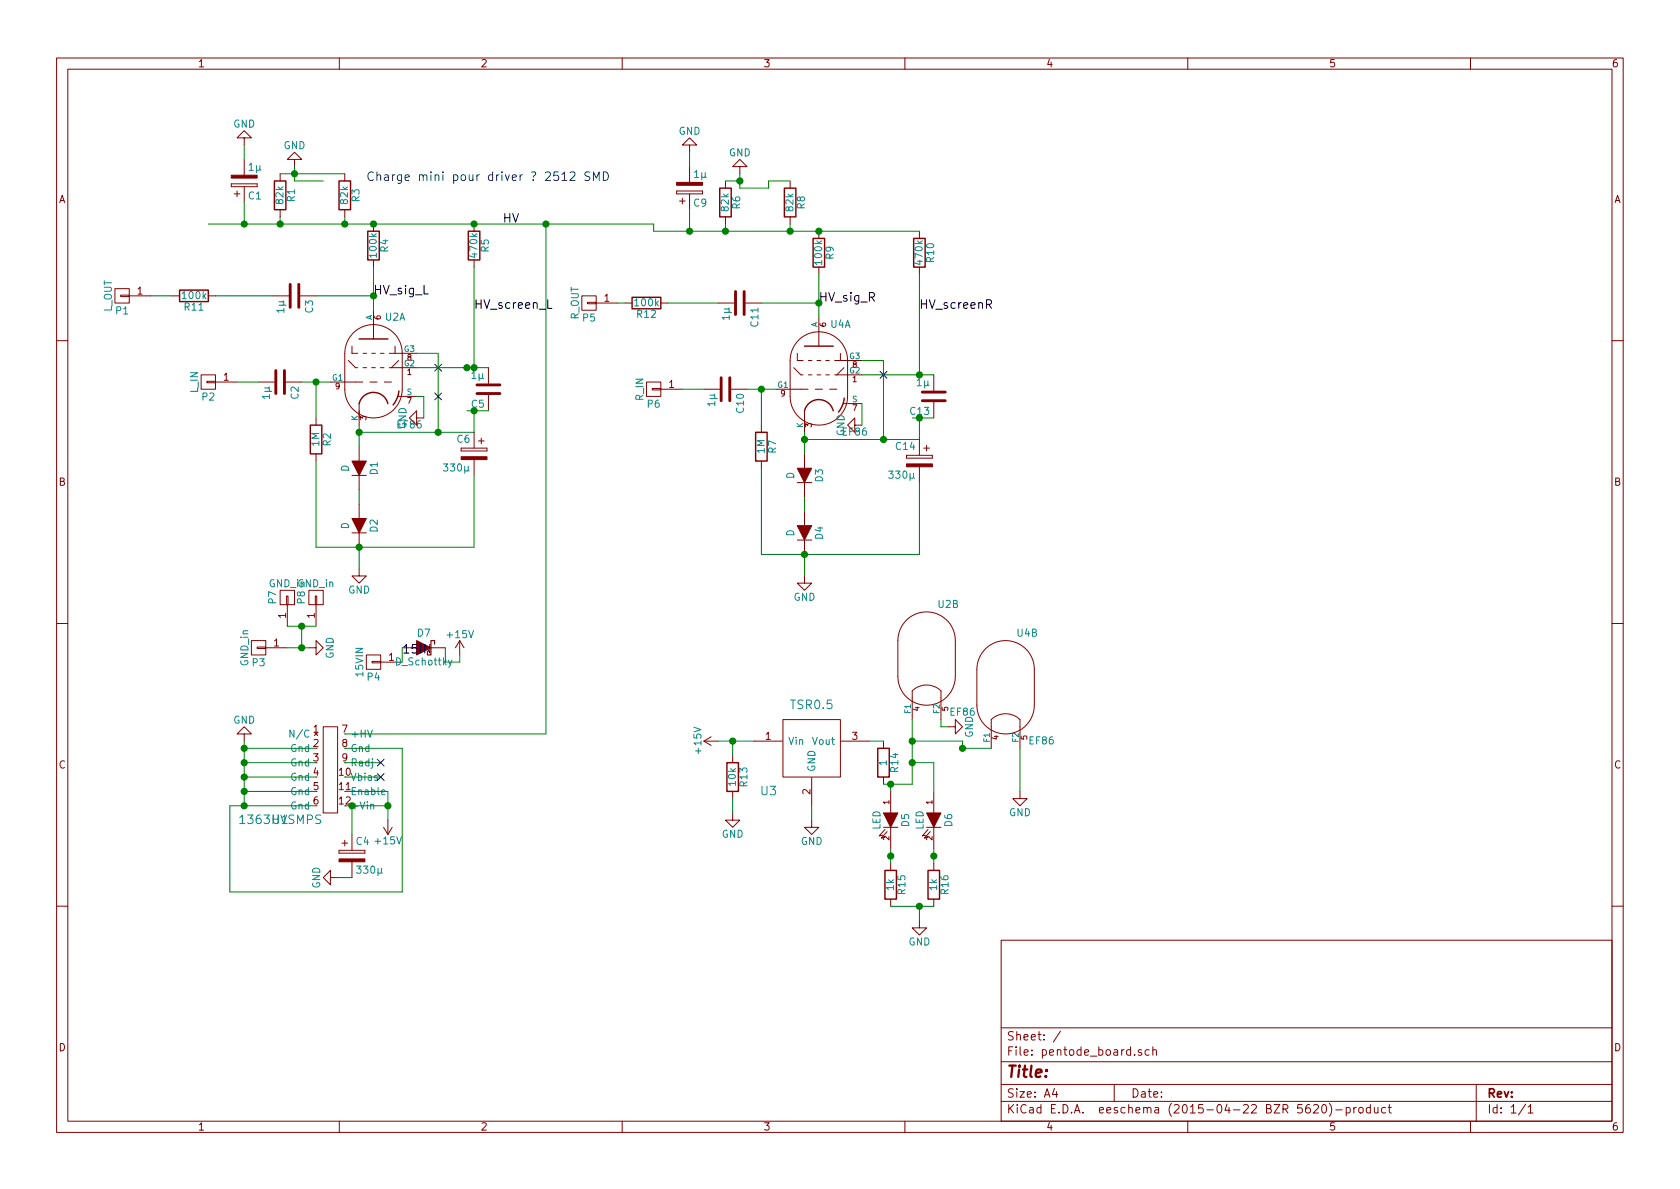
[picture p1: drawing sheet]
EESchema Schematic File Version 2
LIBS:power
LIBS:device
LIBS:transistors
LIBS:conn
LIBS:linear
LIBS:regul
LIBS:74xx
LIBS:cmos4000
LIBS:adc-dac
LIBS:memory
LIBS:xilinx
LIBS:special
LIBS:microcontrollers
LIBS:dsp
LIBS:microchip
LIBS:analog_switches
LIBS:motorola
LIBS:texas
LIBS:intel
LIBS:audio
LIBS:interface
LIBS:digital-audio
LIBS:philips
LIBS:display
LIBS:cypress
LIBS:siliconi
LIBS:opto
LIBS:atmel
LIBS:contrib
LIBS:valves
LIBS:switch
LIBS:pentode_board-cache
EELAYER 25 0
EELAYER END
$Descr A4 11693 8268
encoding utf-8
Sheet 1 1
Title ""
Date ""
Rev ""
Comp ""
Comment1 ""
Comment2 ""
Comment3 ""
Comment4 ""
$EndDescr
$Comp
L EF86 U2
U 1 1
P 2600 2600
F 0 "U2" H 2750 3000 50  0000 C CNN
F 1 "EF86" H 2850 2250 50  0000 C CNN
F 2 "Valves:VALVE-NOVAL_P" H 3100 2300 50  0001 C CNN
F 3 "" H 2600 2600 60  0000 C CNN
	1    2600 2600
	1    0    0    -1  
$EndComp
$Comp
L EF86 U4
U 2 1
P 7000 4800
F 0 "U4" H 7150 5200 50  0000 C CNN
F 1 "EF86" H 7250 4450 50  0000 C CNN
F 2 "Valves:VALVE-NOVAL_P" H 7500 4500 50  0001 C CNN
F 3 "" H 7000 4800 60  0000 C CNN
	2    7000 4800
	1    0    0    -1  
$EndComp
$Comp
L GND #PWR01
U 1 1
P 7100 5500
F 0 "#PWR01" H 7100 5250 50  0001 C CNN
F 1 "GND" H 7100 5350 50  0000 C CNN
F 2 "" H 7100 5500 60  0000 C CNN
F 3 "" H 7100 5500 60  0000 C CNN
	1    7100 5500
	1    0    0    -1  
$EndComp
Wire Wire Line
	7100 5200 7100 5500
Wire Wire Line
	6900 5200 6700 5200
$Comp
L CP C1
U 1 1
P 1700 1250
F 0 "C1" H 1725 1350 50  0000 L CNN
F 1 "1µ" H 1725 1150 50  0000 L CNN
F 2 "Capacitors_ThroughHole:C_Radial_D6.3_L11.2_P2.5" H 1738 1100 30  0001 C CNN
F 3 "" H 1700 1250 60  0000 C CNN
	1    1700 1250
	1    0    0    1   
$EndComp
$Comp
L GND #PWR02
U 1 1
P 1700 1000
F 0 "#PWR02" H 1700 750 50  0001 C CNN
F 1 "GND" H 1700 850 50  0000 C CNN
F 2 "" H 1700 1000 60  0000 C CNN
F 3 "" H 1700 1000 60  0000 C CNN
	1    1700 1000
	-1   0    0    1   
$EndComp
$Comp
L R R4
U 1 1
P 2600 1700
F 0 "R4" V 2680 1700 50  0000 C CNN
F 1 "100k" V 2600 1700 50  0000 C CNN
F 2 "Resistors_SMD:R_1206_HandSoldering" V 2530 1700 30  0001 C CNN
F 3 "" H 2600 1700 30  0000 C CNN
	1    2600 1700
	1    0    0    -1  
$EndComp
$Comp
L R R5
U 1 1
P 3300 1700
F 0 "R5" V 3380 1700 50  0000 C CNN
F 1 "470k" V 3300 1700 50  0000 C CNN
F 2 "Resistors_SMD:R_1206_HandSoldering" V 3230 1700 30  0001 C CNN
F 3 "" H 3300 1700 30  0000 C CNN
	1    3300 1700
	1    0    0    -1  
$EndComp
$Comp
L C C2
U 1 1
P 1950 2650
F 0 "C2" H 1975 2750 50  0000 L CNN
F 1 "1µ" H 1975 2550 50  0000 L CNN
F 2 "Capacitors_ThroughHole:C_Rect_L7_W3.5_P5" H 1988 2500 30  0001 C CNN
F 3 "" H 1950 2650 60  0000 C CNN
	1    1950 2650
	0    1    1    0   
$EndComp
$Comp
L CONN_01X01 P2
U 1 1
P 1450 2650
F 0 "P2" H 1450 2750 50  0000 C CNN
F 1 "L_IN" V 1550 2650 50  0000 C CNN
F 2 "Pin_Headers:Pin_Header_Straight_1x01" H 1450 2650 60  0001 C CNN
F 3 "" H 1450 2650 60  0000 C CNN
	1    1450 2650
	-1   0    0    1   
$EndComp
$Comp
L R R2
U 1 1
P 2200 3050
F 0 "R2" V 2280 3050 50  0000 C CNN
F 1 "1M" V 2200 3050 50  0000 C CNN
F 2 "Resistors_SMD:R_0805_HandSoldering" V 2130 3050 30  0001 C CNN
F 3 "" H 2200 3050 30  0000 C CNN
	1    2200 3050
	1    0    0    -1  
$EndComp
$Comp
L D D1
U 1 1
P 2500 3250
F 0 "D1" H 2500 3350 50  0000 C CNN
F 1 "D" H 2500 3150 50  0000 C CNN
F 2 "switch:D_0805_HandSoldering" H 2500 3250 60  0001 C CNN
F 3 "" H 2500 3250 60  0000 C CNN
	1    2500 3250
	0    1    1    0   
$EndComp
$Comp
L D D2
U 1 1
P 2500 3650
F 0 "D2" H 2500 3750 50  0000 C CNN
F 1 "D" H 2500 3550 50  0000 C CNN
F 2 "switch:D_0805_HandSoldering" H 2500 3650 60  0001 C CNN
F 3 "" H 2500 3650 60  0000 C CNN
	1    2500 3650
	0    1    1    0   
$EndComp
Wire Wire Line
	2300 2650 2100 2650
Wire Wire Line
	2200 2650 2200 2900
Connection ~ 2200 2650
Wire Wire Line
	1650 2650 1800 2650
Wire Wire Line
	2500 2950 2500 3100
Wire Wire Line
	2500 3400 2500 3500
Wire Wire Line
	2200 3800 3300 3800
Wire Wire Line
	2200 3800 2200 3200
$Comp
L GND #PWR03
U 1 1
P 2500 3950
F 0 "#PWR03" H 2500 3700 50  0001 C CNN
F 1 "GND" H 2500 3800 50  0000 C CNN
F 2 "" H 2500 3950 60  0000 C CNN
F 3 "" H 2500 3950 60  0000 C CNN
	1    2500 3950
	1    0    0    -1  
$EndComp
Wire Wire Line
	2500 3800 2500 3950
Wire Wire Line
	1450 1550 4550 1550
Connection ~ 1700 1550
Connection ~ 2600 1550
Wire Wire Line
	2600 1850 2600 2150
Wire Wire Line
	3300 2550 3300 1850
NoConn ~ 3050 2550
Wire Wire Line
	1700 1000 1700 1100
Wire Wire Line
	1700 1550 1700 1400
$Comp
L C C3
U 1 1
P 2050 2050
F 0 "C3" H 2075 2150 50  0000 L CNN
F 1 "1µ" H 2075 1950 50  0000 L CNN
F 2 "Capacitors_ThroughHole:C_Rect_L27_W11_P22" H 2088 1900 30  0001 C CNN
F 3 "" H 2050 2050 60  0000 C CNN
	1    2050 2050
	0    1    1    0   
$EndComp
Wire Wire Line
	2200 2050 2600 2050
Connection ~ 2600 2050
$Comp
L CONN_01X01 P1
U 1 1
P 850 2050
F 0 "P1" H 850 2150 50  0000 C CNN
F 1 "L_OUT" V 950 2050 50  0000 C CNN
F 2 "Pin_Headers:Pin_Header_Straight_1x01" H 850 2050 60  0001 C CNN
F 3 "" H 850 2050 60  0000 C CNN
	1    850  2050
	-1   0    0    1   
$EndComp
Wire Wire Line
	1500 2050 1900 2050
$Comp
L R R3
U 1 1
P 2400 1350
F 0 "R3" V 2480 1350 50  0000 C CNN
F 1 "82k" V 2400 1350 50  0000 C CNN
F 2 "Resistors_SMD:R_2512_HandSoldering" V 2330 1350 30  0001 C CNN
F 3 "" H 2400 1350 30  0000 C CNN
	1    2400 1350
	1    0    0    -1  
$EndComp
$Comp
L R R1
U 1 1
P 1950 1350
F 0 "R1" V 2030 1350 50  0000 C CNN
F 1 "82k" V 1950 1350 50  0000 C CNN
F 2 "Resistors_SMD:R_2512_HandSoldering" V 1880 1350 30  0001 C CNN
F 3 "" H 1950 1350 30  0000 C CNN
	1    1950 1350
	1    0    0    -1  
$EndComp
$Comp
L GND #PWR04
U 1 1
P 2050 1150
F 0 "#PWR04" H 2050 900 50  0001 C CNN
F 1 "GND" H 2050 1000 50  0000 C CNN
F 2 "" H 2050 1150 60  0000 C CNN
F 3 "" H 2050 1150 60  0000 C CNN
	1    2050 1150
	-1   0    0    1   
$EndComp
Wire Wire Line
	2050 1150 2050 1250
Wire Wire Line
	2050 1250 2250 1250
Text Notes 2550 1250 0    60   ~ 0
Charge mini pour driver ? 2512 SMD
$Comp
L C C5
U 1 1
P 3400 2700
F 0 "C5" H 3425 2800 50  0000 L CNN
F 1 "1µ" H 3425 2600 50  0000 L CNN
F 2 "Capacitors_ThroughHole:C_Radial_D6.3_L11.2_P2.5" H 3438 2550 30  0001 C CNN
F 3 "" H 3400 2700 60  0000 C CNN
	1    3400 2700
	-1   0    0    1   
$EndComp
Wire Wire Line
	3300 2850 3300 3000
Wire Wire Line
	3300 3000 2500 3000
Connection ~ 2500 3000
$Comp
L CP C6
U 1 1
P 3300 3150
F 0 "C6" H 3325 3250 50  0000 L CNN
F 1 "330µ" H 3325 3050 50  0000 L CNN
F 2 "Capacitors_SMD:c_elec_6.3x7.7" H 3338 3000 30  0001 C CNN
F 3 "" H 3300 3150 60  0000 C CNN
	1    3300 3150
	-1   0    0    -1  
$EndComp
Wire Wire Line
	3300 3800 3300 3300
Connection ~ 2500 3800
$Comp
L EF86 U4
U 1 1
P 5700 2650
F 0 "U4" H 5850 3050 50  0000 C CNN
F 1 "EF86" H 5950 2300 50  0000 C CNN
F 2 "Valves:VALVE-NOVAL_P" H 6200 2350 50  0001 C CNN
F 3 "" H 5700 2650 60  0000 C CNN
	1    5700 2650
	1    0    0    -1  
$EndComp
$Comp
L CP C9
U 1 1
P 4800 1300
F 0 "C9" H 4825 1400 50  0000 L CNN
F 1 "1µ" H 4825 1200 50  0000 L CNN
F 2 "Capacitors_ThroughHole:C_Radial_D6.3_L11.2_P2.5" H 4838 1150 30  0001 C CNN
F 3 "" H 4800 1300 60  0000 C CNN
	1    4800 1300
	1    0    0    1   
$EndComp
$Comp
L GND #PWR05
U 1 1
P 4800 1050
F 0 "#PWR05" H 4800 800 50  0001 C CNN
F 1 "GND" H 4800 900 50  0000 C CNN
F 2 "" H 4800 1050 60  0000 C CNN
F 3 "" H 4800 1050 60  0000 C CNN
	1    4800 1050
	-1   0    0    1   
$EndComp
$Comp
L R R9
U 1 1
P 5700 1750
F 0 "R9" V 5780 1750 50  0000 C CNN
F 1 "100k" V 5700 1750 50  0000 C CNN
F 2 "Resistors_SMD:R_1206_HandSoldering" V 5630 1750 30  0001 C CNN
F 3 "" H 5700 1750 30  0000 C CNN
	1    5700 1750
	1    0    0    -1  
$EndComp
$Comp
L R R10
U 1 1
P 6400 1750
F 0 "R10" V 6480 1750 50  0000 C CNN
F 1 "470k" V 6400 1750 50  0000 C CNN
F 2 "Resistors_SMD:R_1206_HandSoldering" V 6330 1750 30  0001 C CNN
F 3 "" H 6400 1750 30  0000 C CNN
	1    6400 1750
	1    0    0    -1  
$EndComp
$Comp
L C C10
U 1 1
P 5050 2700
F 0 "C10" H 5075 2800 50  0000 L CNN
F 1 "1µ" H 5075 2600 50  0000 L CNN
F 2 "Capacitors_ThroughHole:C_Rect_L7_W3.5_P5" H 5088 2550 30  0001 C CNN
F 3 "" H 5050 2700 60  0000 C CNN
	1    5050 2700
	0    1    1    0   
$EndComp
$Comp
L CONN_01X01 P6
U 1 1
P 4550 2700
F 0 "P6" H 4550 2800 50  0000 C CNN
F 1 "R_IN" V 4650 2700 50  0000 C CNN
F 2 "Pin_Headers:Pin_Header_Straight_1x01" H 4550 2700 60  0001 C CNN
F 3 "" H 4550 2700 60  0000 C CNN
	1    4550 2700
	-1   0    0    1   
$EndComp
$Comp
L R R7
U 1 1
P 5300 3100
F 0 "R7" V 5380 3100 50  0000 C CNN
F 1 "1M" V 5300 3100 50  0000 C CNN
F 2 "Resistors_SMD:R_0805_HandSoldering" V 5230 3100 30  0001 C CNN
F 3 "" H 5300 3100 30  0000 C CNN
	1    5300 3100
	1    0    0    -1  
$EndComp
$Comp
L D D3
U 1 1
P 5600 3300
F 0 "D3" H 5600 3400 50  0000 C CNN
F 1 "D" H 5600 3200 50  0000 C CNN
F 2 "switch:D_0805_HandSoldering" H 5600 3300 60  0001 C CNN
F 3 "" H 5600 3300 60  0000 C CNN
	1    5600 3300
	0    1    1    0   
$EndComp
$Comp
L D D4
U 1 1
P 5600 3700
F 0 "D4" H 5600 3800 50  0000 C CNN
F 1 "D" H 5600 3600 50  0000 C CNN
F 2 "switch:D_0805_HandSoldering" H 5600 3700 60  0001 C CNN
F 3 "" H 5600 3700 60  0000 C CNN
	1    5600 3700
	0    1    1    0   
$EndComp
Wire Wire Line
	5400 2700 5200 2700
Wire Wire Line
	5300 2700 5300 2950
Connection ~ 5300 2700
Wire Wire Line
	4750 2700 4900 2700
Wire Wire Line
	5600 3000 5600 3150
Wire Wire Line
	5600 3450 5600 3550
Wire Wire Line
	5300 3850 6400 3850
Wire Wire Line
	5300 3850 5300 3250
$Comp
L GND #PWR06
U 1 1
P 5600 4000
F 0 "#PWR06" H 5600 3750 50  0001 C CNN
F 1 "GND" H 5600 3850 50  0000 C CNN
F 2 "" H 5600 4000 60  0000 C CNN
F 3 "" H 5600 4000 60  0000 C CNN
	1    5600 4000
	1    0    0    -1  
$EndComp
Wire Wire Line
	5600 3850 5600 4000
Wire Wire Line
	4550 1600 6400 1600
Connection ~ 4800 1600
Connection ~ 5700 1600
Wire Wire Line
	5700 1900 5700 2200
Wire Wire Line
	6000 2600 6500 2600
Wire Wire Line
	6400 2600 6400 1900
NoConn ~ 6150 2600
Wire Wire Line
	4800 1050 4800 1150
Wire Wire Line
	4800 1600 4800 1450
$Comp
L C C11
U 1 1
P 5150 2100
F 0 "C11" H 5175 2200 50  0000 L CNN
F 1 "1µ" H 5175 2000 50  0000 L CNN
F 2 "Capacitors_ThroughHole:C_Rect_L27_W11_P22" H 5188 1950 30  0001 C CNN
F 3 "" H 5150 2100 60  0000 C CNN
	1    5150 2100
	0    1    1    0   
$EndComp
Wire Wire Line
	5300 2100 5700 2100
Connection ~ 5700 2100
$Comp
L CONN_01X01 P5
U 1 1
P 4100 2100
F 0 "P5" H 4100 2200 50  0000 C CNN
F 1 "R_OUT" V 4200 2100 50  0000 C CNN
F 2 "Pin_Headers:Pin_Header_Straight_1x01" H 4100 2100 60  0001 C CNN
F 3 "" H 4100 2100 60  0000 C CNN
	1    4100 2100
	-1   0    0    1   
$EndComp
Wire Wire Line
	4650 2100 5000 2100
$Comp
L R R8
U 1 1
P 5500 1400
F 0 "R8" V 5580 1400 50  0000 C CNN
F 1 "82k" V 5500 1400 50  0000 C CNN
F 2 "Resistors_SMD:R_2512_HandSoldering" V 5430 1400 30  0001 C CNN
F 3 "" H 5500 1400 30  0000 C CNN
	1    5500 1400
	1    0    0    -1  
$EndComp
$Comp
L R R6
U 1 1
P 5050 1400
F 0 "R6" V 5130 1400 50  0000 C CNN
F 1 "82k" V 5050 1400 50  0000 C CNN
F 2 "Resistors_SMD:R_2512_HandSoldering" V 4980 1400 30  0001 C CNN
F 3 "" H 5050 1400 30  0000 C CNN
	1    5050 1400
	1    0    0    -1  
$EndComp
$Comp
L GND #PWR07
U 1 1
P 5150 1200
F 0 "#PWR07" H 5150 950 50  0001 C CNN
F 1 "GND" H 5150 1050 50  0000 C CNN
F 2 "" H 5150 1200 60  0000 C CNN
F 3 "" H 5150 1200 60  0000 C CNN
	1    5150 1200
	-1   0    0    1   
$EndComp
Wire Wire Line
	5150 1200 5150 1300
Wire Wire Line
	5150 1300 5350 1300
$Comp
L C C13
U 1 1
P 6500 2750
F 0 "C13" H 6525 2850 50  0000 L CNN
F 1 "1µ" H 6525 2650 50  0000 L CNN
F 2 "Capacitors_ThroughHole:C_Radial_D6.3_L11.2_P2.5" H 6538 2600 30  0001 C CNN
F 3 "" H 6500 2750 60  0000 C CNN
	1    6500 2750
	-1   0    0    1   
$EndComp
Wire Wire Line
	6400 2900 6400 3050
Wire Wire Line
	6400 3050 5600 3050
Connection ~ 5600 3050
$Comp
L CP C14
U 1 1
P 6400 3200
F 0 "C14" H 6425 3300 50  0000 L CNN
F 1 "330µ" H 6425 3100 50  0000 L CNN
F 2 "Capacitors_SMD:c_elec_6.3x7.7" H 6438 3050 30  0001 C CNN
F 3 "" H 6400 3200 60  0000 C CNN
	1    6400 3200
	-1   0    0    -1  
$EndComp
Wire Wire Line
	6400 3850 6400 3350
Connection ~ 5600 3850
$Comp
L EF86 U2
U 2 1
P 6450 4600
F 0 "U2" H 6600 5000 50  0000 C CNN
F 1 "EF86" H 6700 4250 50  0000 C CNN
F 2 "Valves:VALVE-NOVAL_P" H 6950 4300 50  0001 C CNN
F 3 "" H 6450 4600 60  0000 C CNN
	2    6450 4600
	1    0    0    -1  
$EndComp
$Comp
L +15V #PWR08
U 1 1
P 3200 4550
F 0 "#PWR08" H 3200 4400 50  0001 C CNN
F 1 "+15V" H 3200 4690 50  0000 C CNN
F 2 "" H 3200 4550 60  0000 C CNN
F 3 "" H 3200 4550 60  0000 C CNN
	1    3200 4550
	1    0    0    -1  
$EndComp
$Comp
L GND #PWR09
U 1 1
P 2350 6100
F 0 "#PWR09" H 2350 5850 50  0001 C CNN
F 1 "GND" H 2350 5950 50  0000 C CNN
F 2 "" H 2350 6100 60  0000 C CNN
F 3 "" H 2350 6100 60  0000 C CNN
	1    2350 6100
	0    1    1    0   
$EndComp
$Comp
L TSR0.5 U3
U 1 1
P 5450 5400
F 0 "U3" H 5350 5300 60  0000 C CNN
F 1 "TSR0.5" H 5650 5900 60  0000 C CNN
F 2 "switch:TSR0.5" H 5450 5400 60  0001 C CNN
F 3 "" H 5450 5400 60  0000 C CNN
	1    5450 5400
	1    0    0    -1  
$EndComp
$Comp
L GND #PWR010
U 1 1
P 5650 5700
F 0 "#PWR010" H 5650 5450 50  0001 C CNN
F 1 "GND" H 5650 5550 50  0000 C CNN
F 2 "" H 5650 5700 60  0000 C CNN
F 3 "" H 5650 5700 60  0000 C CNN
	1    5650 5700
	1    0    0    -1  
$EndComp
Wire Wire Line
	5650 5600 5650 5700
Connection ~ 6700 5200
Wire Wire Line
	6700 5200 6700 5150
Wire Wire Line
	6350 5000 6350 5450
Connection ~ 6350 5150
$Comp
L GND #PWR011
U 1 1
P 6600 5050
F 0 "#PWR011" H 6600 4800 50  0001 C CNN
F 1 "GND" H 6600 4900 50  0000 C CNN
F 2 "" H 6600 5050 60  0000 C CNN
F 3 "" H 6600 5050 60  0000 C CNN
	1    6600 5050
	0    -1   -1   0   
$EndComp
Wire Wire Line
	6550 5000 6550 5050
Wire Wire Line
	6550 5050 6600 5050
$Comp
L 1363HVSMPS U1
U 1 1
P 2300 5650
F 0 "U1" H 1950 5600 60  0000 C CNN
F 1 "1363HVSMPS" H 1950 5600 60  0000 C CNN
F 2 "switch:PSU1363" H 1950 5600 60  0001 C CNN
F 3 "" H 1950 5600 60  0000 C CNN
	1    2300 5650
	1    0    0    -1  
$EndComp
Wire Wire Line
	1700 5200 2200 5200
Wire Wire Line
	1700 5300 2200 5300
Wire Wire Line
	1700 5400 2200 5400
Wire Wire Line
	1700 5500 2200 5500
Wire Wire Line
	1600 5600 2200 5600
Wire Wire Line
	2400 5200 2800 5200
Wire Wire Line
	2800 5200 2800 6200
Wire Wire Line
	1600 5600 1600 6200
$Comp
L GND #PWR012
U 1 1
P 1700 5150
F 0 "#PWR012" H 1700 4900 50  0001 C CNN
F 1 "GND" H 1700 5000 50  0000 C CNN
F 2 "" H 1700 5150 60  0000 C CNN
F 3 "" H 1700 5150 60  0000 C CNN
	1    1700 5150
	-1   0    0    1   
$EndComp
Wire Wire Line
	1700 5150 1700 5600
Connection ~ 1700 5200
Connection ~ 1700 5300
Connection ~ 1700 5400
Connection ~ 1700 5500
Connection ~ 1700 5600
Wire Wire Line
	2400 5300 2650 5300
Wire Wire Line
	2400 5400 2650 5400
$Comp
L +15V #PWR013
U 1 1
P 2700 5700
F 0 "#PWR013" H 2700 5550 50  0001 C CNN
F 1 "+15V" H 2700 5840 50  0000 C CNN
F 2 "" H 2700 5700 60  0000 C CNN
F 3 "" H 2700 5700 60  0000 C CNN
	1    2700 5700
	-1   0    0    1   
$EndComp
Wire Wire Line
	2400 5500 2700 5500
Wire Wire Line
	2700 5500 2700 5700
Wire Wire Line
	1600 6200 2800 6200
Wire Wire Line
	2400 5600 2700 5600
Connection ~ 2700 5600
$Comp
L CP C4
U 1 1
P 2450 5950
F 0 "C4" H 2475 6050 50  0000 L CNN
F 1 "330µ" H 2475 5850 50  0000 L CNN
F 2 "Capacitors_ThroughHole:C_Radial_D12.5_L25_P5" H 2488 5800 30  0001 C CNN
F 3 "" H 2450 5950 60  0000 C CNN
	1    2450 5950
	1    0    0    -1  
$EndComp
Wire Wire Line
	2450 5600 2450 5800
Connection ~ 2450 5600
Wire Wire Line
	2450 6100 2350 6100
Wire Wire Line
	2400 5100 3800 5100
Wire Wire Line
	3800 5100 3800 1550
Connection ~ 3300 1550
Wire Wire Line
	4550 1550 4550 1600
Connection ~ 3800 1550
$Comp
L CONN_01X01 P4
U 1 1
P 2600 4600
F 0 "P4" H 2600 4700 50  0000 C CNN
F 1 "15VIN" V 2700 4600 50  0000 C CNN
F 2 "Pin_Headers:Pin_Header_Straight_1x01" H 2600 4600 60  0001 C CNN
F 3 "" H 2600 4600 60  0000 C CNN
	1    2600 4600
	-1   0    0    1   
$EndComp
$Comp
L CONN_01X01 P3
U 1 1
P 1800 4500
F 0 "P3" H 1800 4600 50  0000 C CNN
F 1 "GND_in" V 1900 4500 50  0000 C CNN
F 2 "Pin_Headers:Pin_Header_Straight_1x01" H 1800 4500 60  0001 C CNN
F 3 "" H 1800 4500 60  0000 C CNN
	1    1800 4500
	-1   0    0    1   
$EndComp
Wire Wire Line
	3200 4550 3200 4600
Wire Wire Line
	3200 4600 3100 4600
$Comp
L GND #PWR014
U 1 1
P 2150 4500
F 0 "#PWR014" H 2150 4250 50  0001 C CNN
F 1 "GND" H 2150 4350 50  0000 C CNN
F 2 "" H 2150 4500 60  0000 C CNN
F 3 "" H 2150 4500 60  0000 C CNN
	1    2150 4500
	0    -1   -1   0   
$EndComp
Wire Wire Line
	2000 4500 2150 4500
Wire Wire Line
	6350 2900 6500 2900
Wire Wire Line
	3250 2850 3400 2850
Wire Wire Line
	5500 1250 5350 1250
Wire Wire Line
	5350 1250 5350 1300
Wire Wire Line
	5050 1250 5150 1250
Connection ~ 5150 1250
Wire Wire Line
	5050 1550 5050 1600
Connection ~ 5050 1600
Wire Wire Line
	5500 1550 5500 1600
Connection ~ 5500 1600
Connection ~ 6400 2900
Connection ~ 6400 2600
NoConn ~ 2650 5300
NoConn ~ 2650 5400
Wire Wire Line
	2900 2450 3050 2450
Wire Wire Line
	2900 2550 3400 2550
Connection ~ 3250 2550
Wire Wire Line
	1950 1200 2400 1200
Connection ~ 2050 1200
Wire Wire Line
	2400 1500 2400 1550
Connection ~ 2400 1550
Wire Wire Line
	1950 1500 1950 1550
Connection ~ 1950 1550
Wire Wire Line
	6150 2500 6000 2500
Connection ~ 3300 2850
Connection ~ 3300 2550
Connection ~ 3050 3000
$Comp
L GND #PWR015
U 1 1
P 2950 2900
F 0 "#PWR015" H 2950 2650 50  0001 C CNN
F 1 "GND" H 2950 2750 50  0000 C CNN
F 2 "" H 2950 2900 60  0000 C CNN
F 3 "" H 2950 2900 60  0000 C CNN
	1    2950 2900
	0    1    1    0   
$EndComp
Wire Wire Line
	3050 2450 3050 3000
NoConn ~ 3050 2750
Wire Wire Line
	6150 2500 6150 3050
Connection ~ 6150 3050
$Comp
L GND #PWR016
U 1 1
P 6000 2950
F 0 "#PWR016" H 6000 2700 50  0001 C CNN
F 1 "GND" H 6000 2800 50  0000 C CNN
F 2 "" H 6000 2950 60  0000 C CNN
F 3 "" H 6000 2950 60  0000 C CNN
	1    6000 2950
	0    1    1    0   
$EndComp
Wire Wire Line
	6000 2800 6000 2950
Wire Wire Line
	2900 2750 2950 2750
Wire Wire Line
	2950 2750 2950 2900
Text Label 3500 1550 0    60   ~ 0
HV
Text Label 2600 2050 0    60   ~ 0
HV_sig_L
Text Label 3300 2150 0    60   ~ 0
HV_screen_L
Text Label 5700 2100 0    60   ~ 0
HV_sig_R
Text Label 6400 2150 0    60   ~ 0
HV_screenR
$Comp
L CONN_01X01 P7
U 1 1
P 2000 4150
F 0 "P7" H 2000 4250 50  0000 C CNN
F 1 "GND_in" V 2100 4150 50  0000 C CNN
F 2 "Pin_Headers:Pin_Header_Straight_1x01" H 2000 4150 60  0001 C CNN
F 3 "" H 2000 4150 60  0000 C CNN
	1    2000 4150
	0    -1   -1   0   
$EndComp
$Comp
L CONN_01X01 P8
U 1 1
P 2200 4150
F 0 "P8" H 2200 4250 50  0000 C CNN
F 1 "GND_in" V 2300 4150 50  0000 C CNN
F 2 "Pin_Headers:Pin_Header_Straight_1x01" H 2200 4150 60  0001 C CNN
F 3 "" H 2200 4150 60  0000 C CNN
	1    2200 4150
	0    -1   -1   0   
$EndComp
Wire Wire Line
	2200 4350 2000 4350
Wire Wire Line
	2100 4350 2100 4500
Connection ~ 2100 4500
Connection ~ 2100 4350
$Comp
L R R11
U 1 1
P 1350 2050
F 0 "R11" V 1430 2050 50  0000 C CNN
F 1 "100k" V 1350 2050 50  0000 C CNN
F 2 "Resistors_SMD:R_1206_HandSoldering" V 1280 2050 30  0001 C CNN
F 3 "" H 1350 2050 30  0000 C CNN
	1    1350 2050
	0    1    1    0   
$EndComp
$Comp
L R R12
U 1 1
P 4500 2100
F 0 "R12" V 4580 2100 50  0000 C CNN
F 1 "100k" V 4500 2100 50  0000 C CNN
F 2 "Resistors_SMD:R_1206_HandSoldering" V 4430 2100 30  0001 C CNN
F 3 "" H 4500 2100 30  0000 C CNN
	1    4500 2100
	0    1    1    0   
$EndComp
Wire Wire Line
	4350 2100 4300 2100
Wire Wire Line
	1050 2050 1200 2050
$Comp
L +15V #PWR017
U 1 1
P 5000 5150
F 0 "#PWR017" H 5000 5000 50  0001 C CNN
F 1 "+15V" H 5000 5290 50  0000 C CNN
F 2 "" H 5000 5150 60  0000 C CNN
F 3 "" H 5000 5150 60  0000 C CNN
	1    5000 5150
	0    -1   -1   0   
$EndComp
Wire Wire Line
	5000 5150 5250 5150
$Comp
L R R13
U 1 1
P 5100 5400
F 0 "R13" V 5180 5400 50  0000 C CNN
F 1 "10k" V 5100 5400 50  0000 C CNN
F 2 "Resistors_SMD:R_0805_HandSoldering" V 5030 5400 30  0001 C CNN
F 3 "" H 5100 5400 30  0000 C CNN
	1    5100 5400
	1    0    0    -1  
$EndComp
$Comp
L GND #PWR018
U 1 1
P 5100 5650
F 0 "#PWR018" H 5100 5400 50  0001 C CNN
F 1 "GND" H 5100 5500 50  0000 C CNN
F 2 "" H 5100 5650 60  0000 C CNN
F 3 "" H 5100 5650 60  0000 C CNN
	1    5100 5650
	1    0    0    -1  
$EndComp
Wire Wire Line
	5100 5250 5100 5150
Connection ~ 5100 5150
Wire Wire Line
	5100 5550 5100 5650
Wire Wire Line
	6700 5150 6350 5150
$Comp
L R R14
U 1 1
P 6150 5300
F 0 "R14" V 6230 5300 50  0000 C CNN
F 1 "1" V 6150 5300 50  0000 C CNN
F 2 "Resistors_SMD:R_2512_HandSoldering" V 6080 5300 30  0001 C CNN
F 3 "" H 6150 5300 30  0000 C CNN
	1    6150 5300
	1    0    0    -1  
$EndComp
Wire Wire Line
	6050 5150 6150 5150
Wire Wire Line
	6350 5450 6150 5450
$Comp
L LED D5
U 1 1
P 6200 5700
F 0 "D5" H 6200 5800 50  0000 C CNN
F 1 "LED" H 6200 5600 50  0000 C CNN
F 2 "LEDs:LED-3MM" H 6200 5700 60  0001 C CNN
F 3 "" H 6200 5700 60  0000 C CNN
	1    6200 5700
	0    1    1    0   
$EndComp
$Comp
L LED D6
U 1 1
P 6500 5700
F 0 "D6" H 6500 5800 50  0000 C CNN
F 1 "LED" H 6500 5600 50  0000 C CNN
F 2 "LEDs:LED-3MM" H 6500 5700 60  0001 C CNN
F 3 "" H 6500 5700 60  0000 C CNN
	1    6500 5700
	0    1    1    0   
$EndComp
$Comp
L R R15
U 1 1
P 6200 6150
F 0 "R15" V 6280 6150 50  0000 C CNN
F 1 "1k" V 6200 6150 50  0000 C CNN
F 2 "Resistors_SMD:R_0805_HandSoldering" V 6130 6150 30  0001 C CNN
F 3 "" H 6200 6150 30  0000 C CNN
	1    6200 6150
	1    0    0    -1  
$EndComp
Wire Wire Line
	6200 5900 6200 6000
Wire Wire Line
	6500 5900 6500 6000
Wire Wire Line
	6500 5500 6500 5300
Wire Wire Line
	6500 5300 6350 5300
Connection ~ 6350 5300
Wire Wire Line
	6200 5500 6200 5450
Connection ~ 6200 5450
$Comp
L GND #PWR019
U 1 1
P 6400 6400
F 0 "#PWR019" H 6400 6150 50  0001 C CNN
F 1 "GND" H 6400 6250 50  0000 C CNN
F 2 "" H 6400 6400 60  0000 C CNN
F 3 "" H 6400 6400 60  0000 C CNN
	1    6400 6400
	1    0    0    -1  
$EndComp
Wire Wire Line
	6200 6300 6500 6300
Wire Wire Line
	6400 6300 6400 6400
Connection ~ 6400 6300
Connection ~ 6500 5950
Connection ~ 6200 5950
$Comp
L R R16
U 1 1
P 6500 6150
F 0 "R16" V 6580 6150 50  0000 C CNN
F 1 "1k" V 6500 6150 50  0000 C CNN
F 2 "Resistors_SMD:R_0805_HandSoldering" V 6430 6150 30  0001 C CNN
F 3 "" H 6500 6150 30  0000 C CNN
	1    6500 6150
	1    0    0    -1  
$EndComp
$Comp
L D_Schottky D7
U 1 1
P 2950 4500
F 0 "D7" H 2950 4600 50  0000 C CNN
F 1 "D_Schottky" H 2950 4400 50  0000 C CNN
F 2 "" H 2950 4500 60  0000 C CNN
F 3 "" H 2950 4500 60  0000 C CNN
	1    2950 4500
	1    0    0    -1  
$EndComp
Wire Wire Line
	3100 4600 3100 4500
Wire Wire Line
	2800 4500 2800 4600
Text Label 2800 4550 0    60   ~ 0
15IN
$EndSCHEMATC
